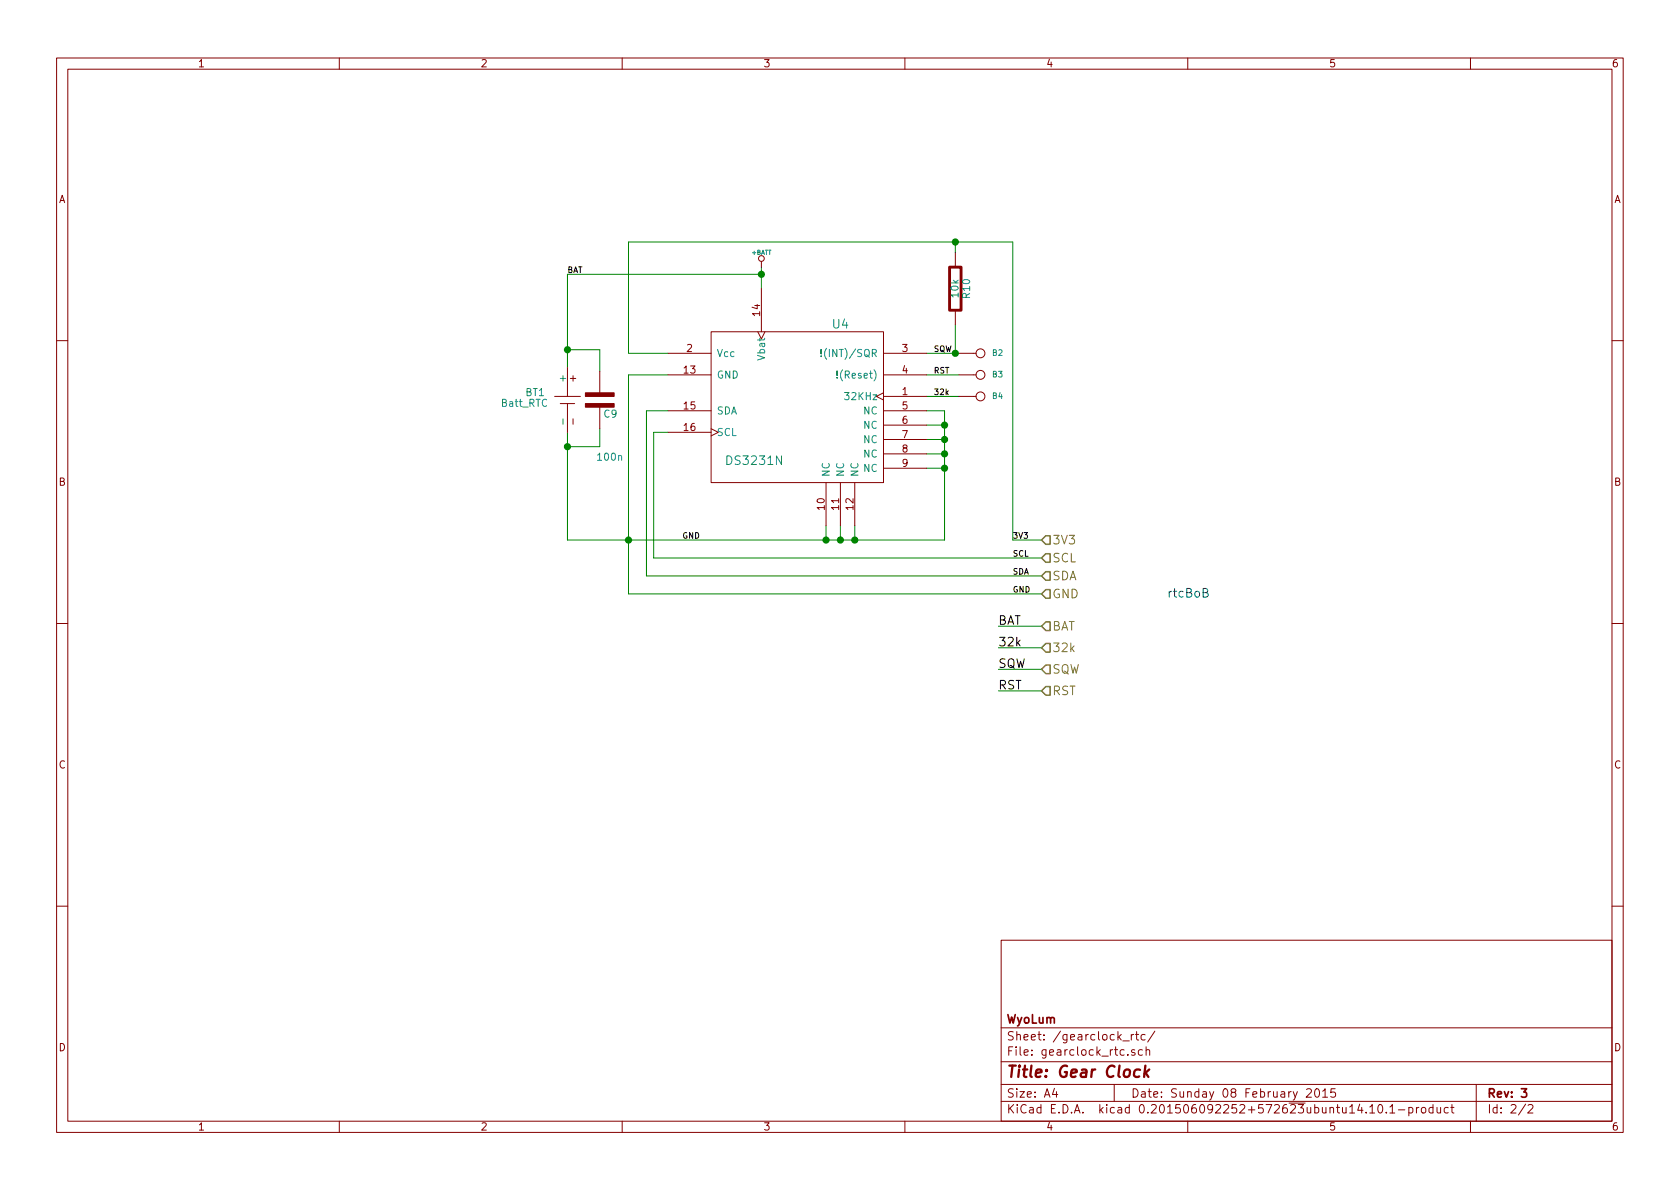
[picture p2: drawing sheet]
EESchema Schematic File Version 2
LIBS:gearclock
LIBS:power
LIBS:bebl_v2
LIBS:gearclock-cache
EELAYER 25 0
EELAYER END
$Descr A4 11693 8268
encoding utf-8
Sheet 2 2
Title "Gear Clock"
Date "Sunday 08 February 2015"
Rev "3"
Comp "WyoLum"
Comment1 ""
Comment2 ""
Comment3 ""
Comment4 ""
$EndDescr
Wire Wire Line
	7250 4800 6950 4800
Wire Wire Line
	7250 4500 6950 4500
Connection ~ 6650 1675
Wire Wire Line
	6650 1750 6650 1675
Wire Wire Line
	7250 3750 7050 3750
Wire Wire Line
	7050 3750 7050 1675
Wire Wire Line
	7050 1675 4375 1675
Wire Wire Line
	6450 2600 6675 2600
Wire Wire Line
	7250 4000 4500 4000
Wire Wire Line
	4500 4000 4500 2850
Wire Wire Line
	4500 2850 4650 2850
Connection ~ 3950 3100
Wire Wire Line
	3950 3100 4175 3100
Wire Wire Line
	4175 3100 4175 2975
Wire Wire Line
	3950 2550 3950 1900
Wire Wire Line
	3950 1900 5300 1900
Connection ~ 6575 3150
Wire Wire Line
	6575 3150 6450 3150
Connection ~ 6575 2950
Wire Wire Line
	6450 2950 6575 2950
Connection ~ 5850 3750
Wire Wire Line
	5850 3750 5850 3650
Wire Wire Line
	5750 3750 5750 3650
Wire Wire Line
	6575 2850 6575 3750
Wire Wire Line
	6575 2850 6450 2850
Wire Wire Line
	4650 2600 4375 2600
Connection ~ 5750 3750
Wire Wire Line
	5950 3750 5950 3650
Connection ~ 5950 3750
Wire Wire Line
	6575 3050 6450 3050
Connection ~ 6575 3050
Wire Wire Line
	6450 3250 6575 3250
Connection ~ 6575 3250
Wire Wire Line
	4650 2450 4375 2450
Wire Wire Line
	3950 3000 3950 3750
Wire Wire Line
	3950 3750 6575 3750
Connection ~ 4375 3750
Wire Wire Line
	4175 2575 4175 2425
Wire Wire Line
	4175 2425 3950 2425
Connection ~ 3950 2425
Wire Wire Line
	4375 2450 4375 1675
Wire Wire Line
	4650 3000 4550 3000
Wire Wire Line
	4550 3000 4550 3875
Wire Wire Line
	4550 3875 7250 3875
Wire Wire Line
	6450 2450 6675 2450
Wire Wire Line
	6675 2750 6450 2750
Wire Wire Line
	4375 2600 4375 4125
Wire Wire Line
	4375 4125 7250 4125
Wire Wire Line
	5300 2000 5300 1850
Connection ~ 5300 1900
Wire Wire Line
	6650 2250 6650 2450
Connection ~ 6650 2450
Wire Wire Line
	7250 4350 6950 4350
Wire Wire Line
	7250 4650 6950 4650
Text Label 6950 4800 0    60   ~ 0
RST
Text Label 6950 4650 0    60   ~ 0
SQW
Text Label 6950 4500 0    60   ~ 0
32k
Text Label 6950 4350 0    60   ~ 0
BAT
Text HLabel 7250 4800 2    60   Input ~ 0
RST
Text HLabel 7250 4650 2    60   Input ~ 0
SQW
Text HLabel 7250 4500 2    60   Input ~ 0
32k
Text HLabel 7250 4350 2    60   Input ~ 0
BAT
$Comp
L R R10
U 1 1
P 6650 2000
F 0 "R10" V 6730 2000 50  0000 C CNN
F 1 "10k" V 6650 2000 50  0000 C CNN
F 2 "gearclock_fp:r_0805" H 6650 2000 60  0001 C CNN
F 3 "" H 6650 2000 60  0001 C CNN
	1    6650 2000
	1    0    0    -1  
$EndComp
$Comp
L +BATT #PWR014
U 1 1
P 5300 1850
F 0 "#PWR014" H 5300 1800 20  0001 C CNN
F 1 "+BATT" H 5300 1950 30  0000 C CNN
F 2 "" H 5300 1850 60  0001 C CNN
F 3 "" H 5300 1850 60  0001 C CNN
	1    5300 1850
	1    0    0    -1  
$EndComp
Text HLabel 7250 4125 2    60   Input ~ 0
GND
Text HLabel 7250 4000 2    60   Input ~ 0
SDA
Text HLabel 7250 3875 2    60   Input ~ 0
SCL
Text HLabel 7250 3750 2    60   Input ~ 0
3V3
Text Label 7050 3750 0    40   ~ 0
3V3
Text Label 7050 4125 0    40   ~ 0
GND
$Comp
L IO B4
U 1 1
P 6825 2750
F 0 "B4" H 6905 2750 40  0000 L CNN
F 1 "IO" H 6825 2805 30  0001 C CNN
F 2 "gearclock_fp:IO" H 6825 2750 60  0001 C CNN
F 3 "" H 6825 2750 60  0001 C CNN
	1    6825 2750
	1    0    0    -1  
$EndComp
$Comp
L IO B3
U 1 1
P 6825 2600
F 0 "B3" H 6905 2600 40  0000 L CNN
F 1 "IO" H 6825 2655 30  0001 C CNN
F 2 "gearclock_fp:IO" H 6825 2600 60  0001 C CNN
F 3 "" H 6825 2600 60  0001 C CNN
	1    6825 2600
	1    0    0    -1  
$EndComp
$Comp
L IO B2
U 1 1
P 6825 2450
F 0 "B2" H 6905 2450 40  0000 L CNN
F 1 "IO" H 6825 2505 30  0001 C CNN
F 2 "gearclock_fp:IO" H 6825 2450 60  0001 C CNN
F 3 "" H 6825 2450 60  0001 C CNN
	1    6825 2450
	1    0    0    -1  
$EndComp
Text Notes 8125 4150 0    60   ~ 0
rtcBoB\n
$Comp
L DS3231N U4
U 1 1
P 5550 2800
F 0 "U4" H 5850 3350 60  0000 C CNN
F 1 "DS3231N" H 5250 2400 60  0000 C CNN
F 2 "gearclock_fp:DS3231" H 5550 2800 60  0001 C CNN
F 3 "" H 5550 2800 60  0001 C CNN
	1    5550 2800
	1    0    0    -1  
$EndComp
$Comp
L C C9
U 1 1
P 4175 2775
F 0 "C9" H 4200 2675 50  0000 L CNN
F 1 "100n" H 4150 2375 50  0000 L CNN
F 2 "gearclock_fp:c_0805" H 4175 2775 60  0001 C CNN
F 3 "" H 4175 2775 60  0001 C CNN
	1    4175 2775
	1    0    0    -1  
$EndComp
Text Label 4750 3750 0    40   ~ 0
GND
Text Label 3950 1900 0    40   ~ 0
BAT
Text Label 7050 3875 0    40   ~ 0
SCL
Text Label 7050 4000 0    40   ~ 0
SDA
Text Label 6500 2450 0    40   ~ 0
SQW
Text Label 6500 2600 0    40   ~ 0
RST
Text Label 6500 2750 0    40   ~ 0
32k
$Comp
L Batt_RTC BT1
U 1 1
P 3950 2800
F 0 "BT1" V 3875 2575 50  0000 C CNN
F 1 "Batt_RTC" V 3950 2500 50  0000 C CNN
F 2 "gearclock_fp:CR2032" H 3950 2800 60  0001 C CNN
F 3 "" H 3950 2800 60  0000 C CNN
F 4 "BU2032SM-HD-GCT-ND " H 4050 3100 60  0001 C CNN "Digikey"
	1    3950 2800
	0    1    1    0   
$EndComp
$EndSCHEMATC
